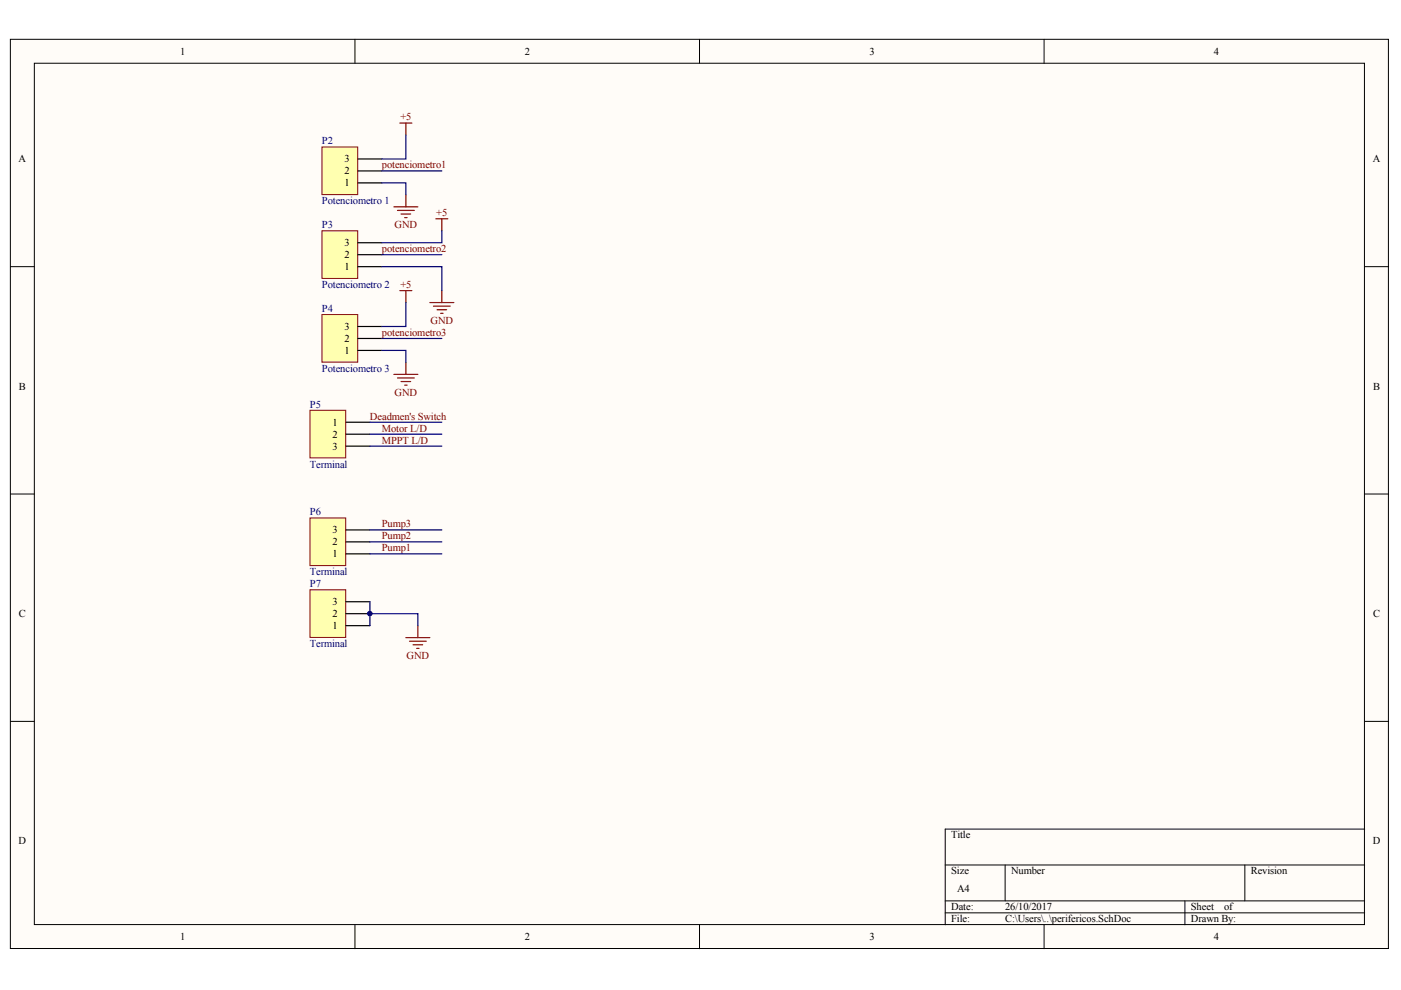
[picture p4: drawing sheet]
<svg xmlns="http://www.w3.org/2000/svg" width="297mm" height="210mm" viewBox="0 0 297 210" stroke-linecap="round" stroke-linejoin="round" font-family="sans-serif">
<g fill="#fffcf8" stroke="#000" stroke-width=".21">
<path d="M2.2 8.3h292.2v192.8h-292.2z"/>
<path d="M7.3 13.4h282v182.6h-282z"/>
</g>
<g fill="none" stroke="#000" stroke-width=".21">
<path d="M75.3 8.3v5.1M148.3 8.3v5.1M221.4 8.3v5.1M2.2 56.5h5.1M289.3 56.5h5.1M2.2 104.7h5.1M289.3 104.7h5.1M2.2 153h5.1M289.3 153h5.1M289.3 175.8h-88.9v20.3M75.3 196.1v5.1M148.3 196.1v5.1"/>
<path d="M200.4 183.4h88.9M200.4 191h88.9M200.4 193.5h88.9M213.1 183.4v7.6M221.4 196.1v5.1M251.2 191v5.1M263.9 183.4v7.6"/>
</g>
<path d="M68.3 31.2h7.5v10.1h-7.5z" fill="#ffffb0" stroke="#800000" stroke-width=".21"/>
<path d="M75.9 38.8h5.1M75.9 36.2h5.1M75.9 33.7h5.1" fill="none" stroke="#000" stroke-width=".25"/>
<path d="M68.3 48.9h7.5v10.1h-7.5z" fill="#ffffb0" stroke="#800000" stroke-width=".21"/>
<path d="M75.9 56.5h5.1M75.9 54h5.1M75.9 51.5h5.1" fill="none" stroke="#000" stroke-width=".25"/>
<path d="M68.3 66.7h7.5v10.1h-7.5z" fill="#ffffb0" stroke="#800000" stroke-width=".21"/>
<path d="M75.9 74.3h5.1M75.9 71.8h5.1M75.9 69.2h5.1" fill="none" stroke="#000" stroke-width=".25"/>
<g fill="none" stroke="#800000" stroke-width=".25">
<path d="M84.8 26.1h2.5M86.1 26.1v2.5M83.5 43.9h5.1M84.3 44.6h3.5M85 45.4h2.1M85.8 46.1h.5M86.1 41.3v2.6M92.4 46.4h2.5M93.7 46.4v2.5M83.5 79.4h5.1M84.8 61.6h2.5M86.1 61.6v2.6"/>
<path d="M86.1 76.8v2.6M91.1 64.2h5.1M91.9 64.9h3.6M92.7 65.7h2M93.4 66.4h.5M93.7 61.6v2.6M84.3 80.1h3.5M85 80.9h2.1M85.8 81.7h.5M86.1 135.2h5M86.8 136h3.6M87.6 136.7h2"/>
<path d="M88.3 137.5h.5M88.6 132.7v2.5"/>
</g>
<path d="M65.7 87h7.6v10.1h-7.6z" fill="#ffffb0" stroke="#800000" stroke-width=".21"/>
<path d="M73.3 89.5h5.1M73.3 92.1h5.1M73.3 94.6h5.1" fill="none" stroke="#000" stroke-width=".25"/>
<path d="M65.7 109.8h7.6v10.1h-7.6z" fill="#ffffb0" stroke="#800000" stroke-width=".21"/>
<path d="M73.3 117.4h5.1M73.3 114.9h5.1M73.3 112.4h5.1" fill="none" stroke="#000" stroke-width=".25"/>
<path d="M65.7 125h7.6v10.1h-7.6z" fill="#ffffb0" stroke="#800000" stroke-width=".21"/>
<path d="M73.3 132.7h5.1M73.3 130.1h5.1M73.3 127.6h5.1" fill="none" stroke="#000" stroke-width=".25"/>
<g fill="none" stroke="#000080" stroke-width=".25">
<path d="M81 38.8h5.1v2.5M81 36.2h12.7M86.1 28.6v5.1h-5.1M81 56.5h12.7v5.1M81 54h12.7M93.7 48.9v2.6h-12.7M81 74.3h5.1v2.5M81 71.8h12.7M86.1 64.2v5h-5.1M78.4 94.6h15.3M78.4 92.1h15.3M78.4 89.5h15.3"/>
<path d="M78.4 117.4h15.3M78.4 114.9h15.3M78.4 112.4h15.3M78.4 127.6v5.1M78.4 130.1h10.2v2.6"/>
</g>
<circle cx="78.4" cy="130.1" r=".48" fill="#000080" stroke="#000080" stroke-width=".21"/>
<g font-size="2.2">
<text x="38.2" y="11.6">1</text>
<text x="111.3" y="11.6">2</text>
<text x="184.3" y="11.6">3</text>
<text x="257.4" y="11.6">4</text>
<text x="4" y="34.4">A</text>
<text x="73" y="34.4">3</text>
<text x="291.1" y="34.4">A</text>
<text x="73" y="39.5">1</text>
<text x="73" y="37">2</text>
<text x="73" y="52.2">3</text>
<text x="73" y="57.3">1</text>
<text x="73" y="54.7">2</text>
<text x="73" y="69.9">3</text>
<text x="73" y="75">1</text>
<text x="73" y="72.5">2</text>
<text x="4" y="82.6">B</text>
<text x="291.1" y="82.6">B</text>
<text x="70.5" y="90.2">1</text>
<text x="70.5" y="92.8">2</text>
<text x="70.5" y="95.3">3</text>
<text x="70.5" y="113.1">3</text>
<text x="70.5" y="118.2">1</text>
<text x="70.5" y="115.6">2</text>
<text x="4" y="130.8">C</text>
<text x="70.5" y="130.8">2</text>
<text x="70.5" y="128.3">3</text>
<text x="291.1" y="130.8">C</text>
<text x="70.5" y="133.4">1</text>
<text x="4" y="179">D</text>
<text x="201.7" y="177.8">Title</text>
<text x="291.1" y="179">D</text>
<text x="201.7" y="185.4">Size</text>
<text x="214.4" y="185.4">Number</text>
<text x="265.2" y="185.4">Revision</text>
<text x="202.9" y="189.2">A4</text>
<text x="201.7" y="193">Date:</text>
<text x="201.7" y="195.5">File:</text>
<text x="213.1" y="193">26/10/2017</text>
<text x="213.1" y="195.5">C:\Users\..\perifericos.SchDoc</text>
<text x="252.5" y="193">Sheet</text>
<text x="252.5" y="195.5">Drawn By:</text>
<text x="259.5" y="193">of</text>
<text x="38.2" y="199.3">1</text>
<text x="111.3" y="199.3">2</text>
<text x="184.3" y="199.3">3</text>
<text x="257.4" y="199.3">4</text>
</g>
<g font-size="2.2" fill="#800000">
<text x="84.9" y="25.5">+5</text>
<text x="81" y="35.7">potenciometro1</text>
<text x="92.5" y="45.8">+5</text>
<text x="81" y="53.5">potenciometro2</text>
<text x="83.6" y="48.4">GND</text>
<text x="84.9" y="61.1">+5</text>
<text x="81" y="71.2">potenciometro3</text>
<text x="91.3" y="68.7">GND</text>
<text x="83.6" y="83.9">GND</text>
<text x="78.4" y="89">Deadmen's Switch</text>
<text x="81" y="91.5">Motor L/D</text>
<text x="81" y="94">MPPT L/D</text>
<text x="81" y="111.8">Pump3</text>
<text x="81" y="116.9">Pump1</text>
<text x="81" y="114.3">Pump2</text>
<text x="86.2" y="139.7">GND</text>
</g>
<g font-size="2.2" fill="#000080">
<text x="68.3" y="30.6">P2</text>
<text x="68.3" y="43.3">Potenciometro 1</text>
<text x="68.3" y="48.4">P3</text>
<text x="68.3" y="61.1">Potenciometro 2</text>
<text x="68.3" y="66.1">P4</text>
<text x="68.3" y="78.8">Potenciometro 3</text>
<text x="65.7" y="86.4">P5</text>
<text x="65.7" y="99.1">Terminal</text>
<text x="65.7" y="109.3">P6</text>
<text x="65.7" y="122">Terminal</text>
<text x="65.7" y="124.5">P7</text>
<text x="65.7" y="137.2">Terminal</text>
</g>
</svg>
